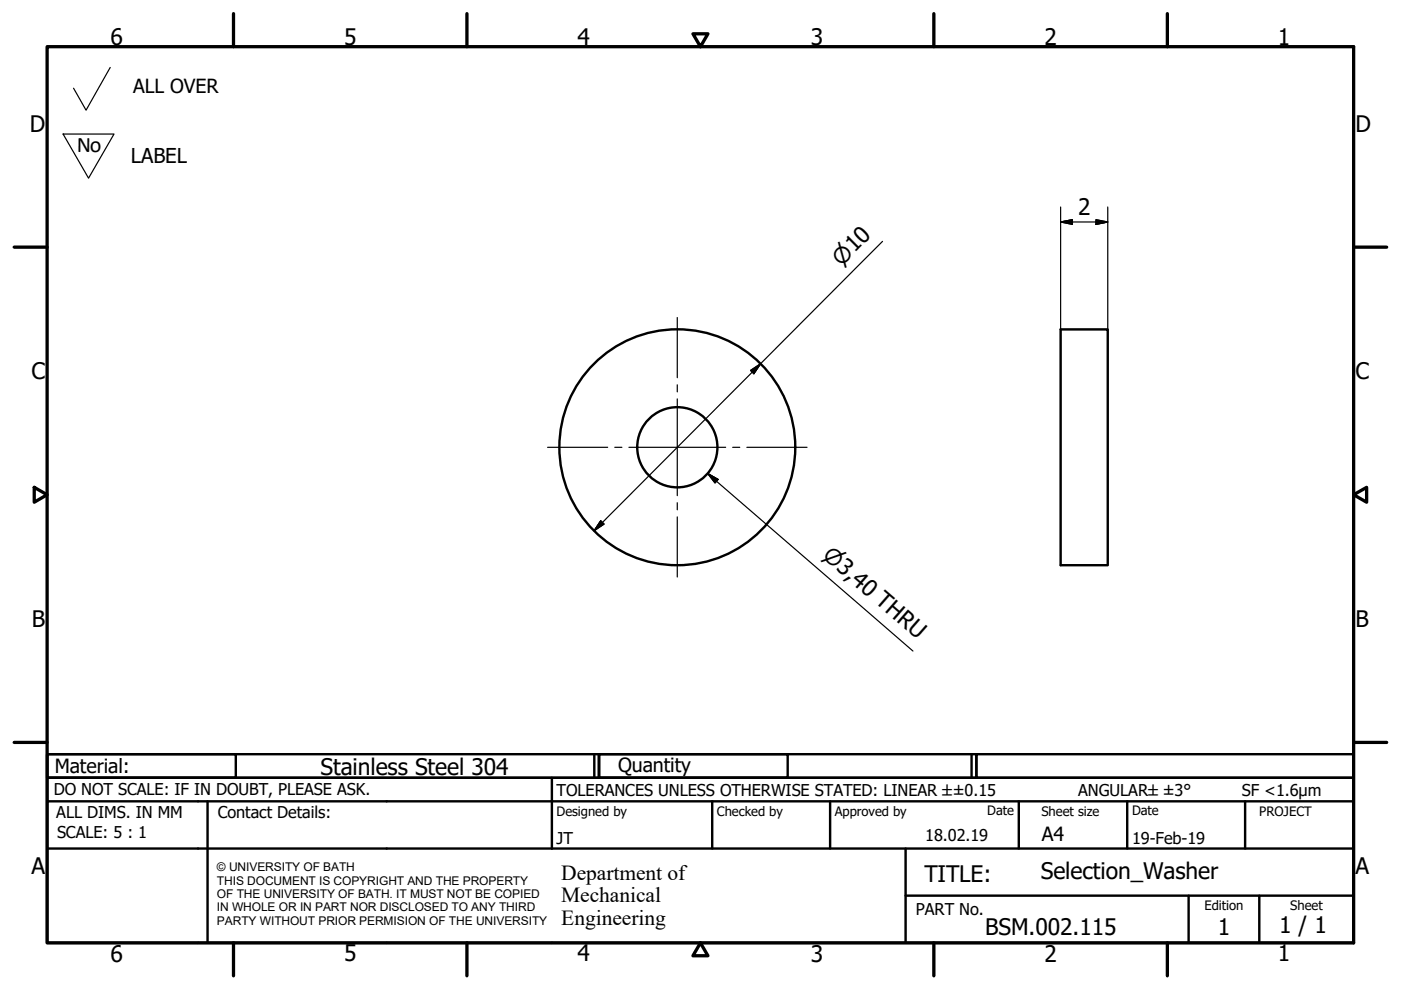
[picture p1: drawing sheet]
<svg xmlns="http://www.w3.org/2000/svg" width="297mm" height="210mm" viewBox="0 0 297 210" stroke-linecap="round" stroke-linejoin="round" font-family="sans-serif">
<!-- layer: Visible (ISO) -->
<g fill="none" stroke="#000" stroke-width=".51">
<path d="M224.9 69.8h10v50h-10z"/>
<circle cx="143.6" cy="94.8" r="25"/>
<circle cx="143.6" cy="94.8" r="8.5"/>
</g>
<!-- layer: Border (ISO) -->
<g fill="none" stroke="#000" stroke-width=".7">
<path d="M10 9.9h277v190h-277zM49.5 2.9v7M99 2.9v7M146.9 7.2h3.2l-1.6 2.7zM198 2.9v7M247.5 2.9v7M3 52.4h7M287 52.4h7M7.3 103.3l2.7 1.6-2.7 1.6zM287 104.9l2.8-1.6v3.2zM3 157.4h7M287 157.4h7"/>
<path d="M49.5 199.9v7M99 199.9v7M148.5 199.9l1.6 2.7h-3.2zM198 199.9v7M247.5 199.9v7"/>
</g>
<!-- layer: Title (ISO) -->
<g fill="none" stroke="#000" stroke-width=".51">
<path d="M10 159.9h40v5h-40zM10 159.9h117v5h-117zM126 159.9v5M127 159.9h40v5h-40zM127 159.9h80v5h-80zM206 159.9v5M207 159.9h80v5h-80zM10 169.9v-5h277v5M10 169.9h277v30h-277zM10 179.9h277M44 169.9v30M117 164.9v15"/>
<path d="M151 169.9v10M176 169.9v10M192 179.9v20M216 169.9v10M239 169.9v10M264 169.9v10M192 189.9h95M252 189.9v10M267 189.9v10"/>
</g>
<!-- layer: Center Mark (ISO) -->
<path d="M143.6 67.3v12.8M116.1 94.8h12.7M130.3 94.8h1.5M133.3 94.8h20.6M143.6 81.6v1.5M143.6 84.6v20.5M155.3 94.8h1.5M158.3 94.8h12.8M143.6 106.6v1.5M143.6 109.6v12.7" fill="none" stroke="#000" stroke-width=".25"/>
<!-- layer: Dimension (ISO) -->
<path d="M187.1 51.2l-61.1 61.3M224.9 47.1l2.5-.5v1zM224.9 47.1h10M224.9 43.9v25.9M232.4 46.6l2.5 .5-2.5 .5zM234.9 43.9v25.9M159.1 78.5l2.1-1.4-1.4 2.1zM127.4 110.4l.7 .7-2.1 1.4z" fill="none" stroke="#000" stroke-width=".25"/>
<path d="M224.9 47.1l2.5-.5zM224.9 47.1l2.5-.5v1zM232.4 47.6l2.5-.5zM232.4 46.6l2.5 .5-2.5 .5zM161.2 77.1l-1.4 2.1zM159.1 78.5l2.1-1.4-1.4 2.1zM127.4 110.4l-1.4 2.1zM127.4 110.4l.7 .7-2.1 1.4z" fill="#000" stroke="#000" stroke-width=".25"/>
<!-- layer: Symbol (ISO) -->
<path d="M150 100.4l2.3 1.3-.7 .7zM150 100.4l43.6 37.6" fill="none" stroke="#000" stroke-width=".25"/>
<path d="M150 100.4l2.3 1.3zM150 100.4l2.3 1.3-.7 .7z" fill="#000" stroke="#000" stroke-width=".25"/>
<!-- layer: Sketch Geometry (ISO) -->
<path d="M23.4 14.3l-5.2 9.1-2.6-4.7M13.4 28.4h10.8l-5.4 9.4z" fill="none" stroke="#000" stroke-width=".25"/>
<g font-size="4.8">
<text x="23.4" y="9.5">6</text>
<text x="72.9" y="9.5">5</text>
<text x="122.4" y="9.5">4</text>
<text x="171.9" y="9.5">3</text>
<text x="221.4" y="9.5">2</text>
<text x="270.9" y="9.5">1</text>
<text x="6.3" y="27.9">D</text>
<text x="287.4" y="27.9">D</text>
<text x="228.6" y="45.5">2</text>
<text x="6.7" y="80.4">C</text>
<text x="287.4" y="80.4">C</text>
<text x="6.8" y="132.9">B</text>
<text x="287.4" y="132.9">B</text>
<text x="67.9" y="164.3">Stainless Steel 304</text>
<text x="6.7" y="185.4">A</text>
<text x="287.4" y="185.4">A</text>
<text x="196" y="187">TITLE:</text>
<text x="220.7" y="186.4">Selection_Washer</text>
<text x="271.2" y="197.9">1 / 1</text>
<text x="23.4" y="203.9">6</text>
<text x="72.9" y="203.8">5</text>
<text x="122.4" y="203.8">4</text>
<text x="171.9" y="203.9">3</text>
<text x="208.9" y="198.2">BSM.002.115</text>
<text x="221.4" y="203.9">2</text>
<text x="258.2" y="198.2">1</text>
<text x="270.9" y="203.8">1</text>
</g>
<text font-size="4.7" x="16.3" y="32.2">No</text>
<g font-size="4.6">
<text x="178.4" y="56.5" transform="rotate(-45 178.4 56.5)">⌀10</text>
<text x="174.2" y="118.1" transform="rotate(41 174.2 118.1)">⌀3,40 THRU</text>
<text x="119" y="186.5">Department of</text>
<text x="119" y="191.3">Mechanical</text>
<text x="119" y="196">Engineering</text>
</g>
<text font-size="4.3" x="27.7" y="34.7">LABEL</text>
<g font-size="4.1">
<text x="28.2" y="19.8">ALL OVER</text>
<text x="11.6" y="163.9">Material:</text>
<text x="131" y="163.7">Quantity</text>
<text x="220.9" y="178.4">A4</text>
</g>
<g font-size="3.5">
<text x="11.4" y="168.5">DO NOT SCALE: IF IN DOUBT, PLEASE ASK.</text>
<text x="11.9" y="173.5">ALL DIMS. IN MM</text>
<text x="46.2" y="173.5">Contact Details:</text>
<text x="118" y="168.8">TOLERANCES UNLESS OTHERWISE STATED: LINEAR ±±0.15</text>
<text x="228.6" y="168.8">ANGULAR±±3°</text>
<text x="263.3" y="168.8">SF &lt;1.6µm</text>
<text x="12.1" y="177.6">SCALE: 5 : 1</text>
<text x="118" y="178.9">JT</text>
<text x="196.2" y="178.3">18.02.19</text>
<text x="240" y="178.9">19-Feb-19</text>
<text x="194.2" y="194.1">PART No.</text>
</g>
<g font-size="2.8">
<text x="118" y="173">Designed by</text>
<text x="152" y="173">Checked by</text>
<text x="177" y="173">Approved by</text>
<text x="209.3" y="172.9">Date</text>
<text x="220.8" y="173">Sheet size</text>
<text x="240" y="172.9">Date</text>
<text x="267" y="172.9">PROJECT</text>
<text x="255.4" y="193">Edition</text>
<text x="273.6" y="193">Sheet</text>
</g>
<g font-size="2.5">
<text x="46" y="184.7">© UNIVERSITY OF BATH</text>
<text x="46" y="187.6">THIS DOCUMENT IS COPYRIGHT AND THE PROPERTY</text>
<text x="46" y="190.4">OF THE UNIVERSITY OF BATH. IT MUST NOT BE COPIED</text>
<text x="46" y="193.2">IN WHOLE OR IN PART NOR DISCLOSED TO ANY THIRD</text>
<text x="46" y="196.1">PARTY WITHOUT PRIOR PERMISION OF THE UNIVERSITY</text>
</g>
</svg>
